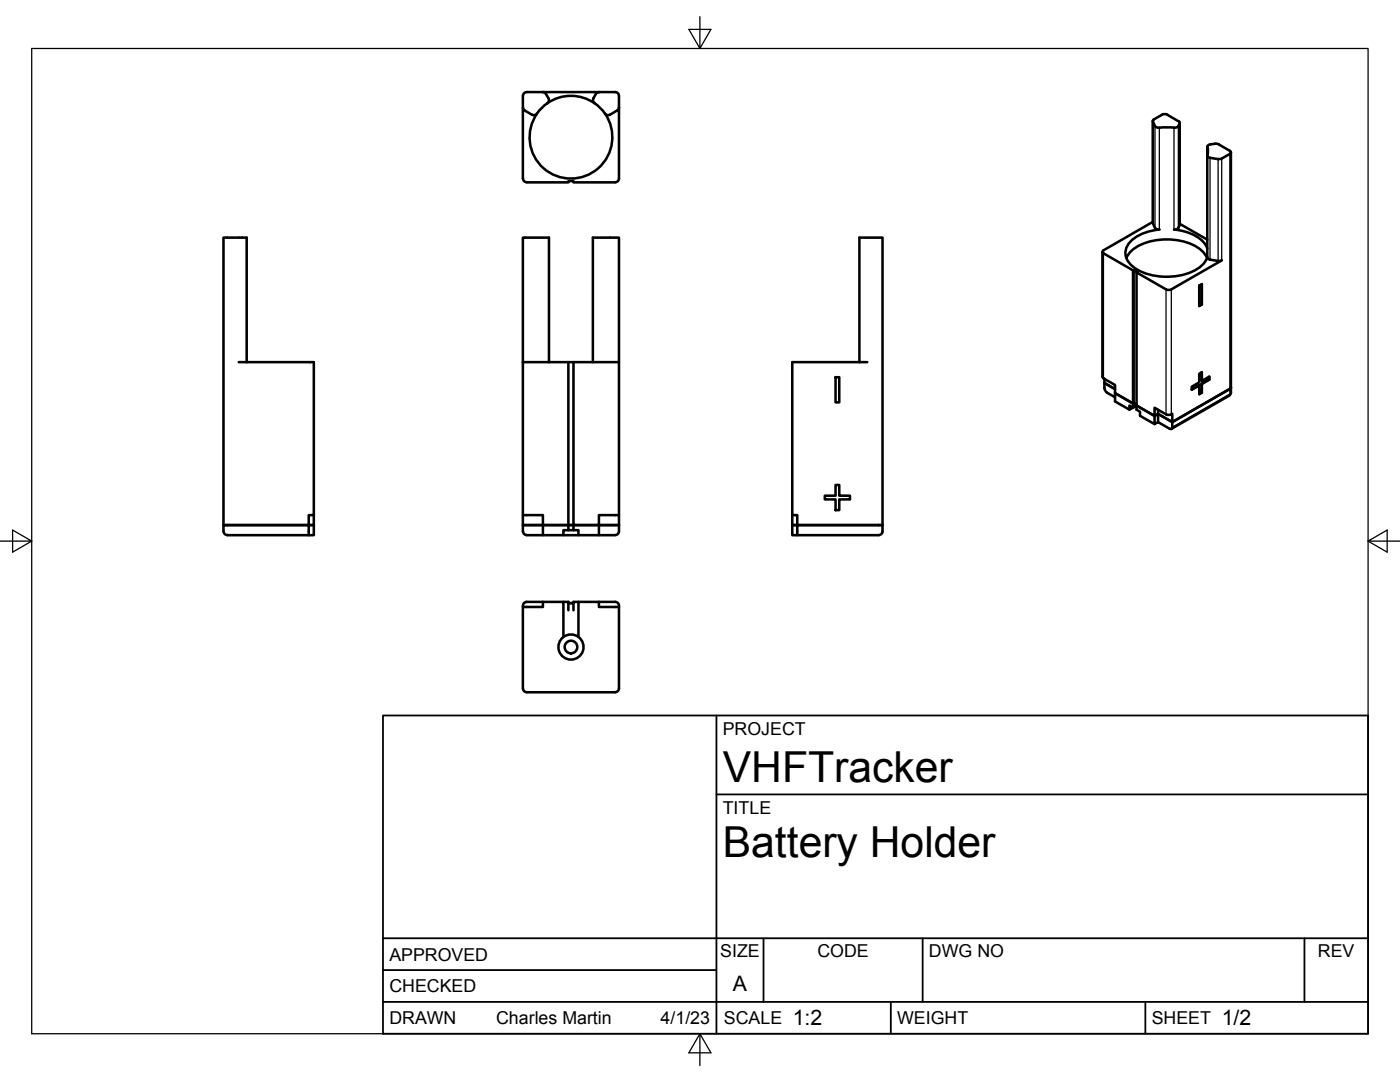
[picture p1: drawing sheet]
<svg xmlns="http://www.w3.org/2000/svg" width="279mm" height="216mm" viewBox="0 0 279 216" stroke-linecap="round" stroke-linejoin="round" font-family="sans-serif">
<!-- layer: Visible -->
<g fill="none" stroke="#000" stroke-width=".51">
<path d="M104.4 19.1v16.5a.79 .79 0 0 0 .7 .8h8.3l.1-.3h.8l.1 .3h8.4a.79 .79 0 0 0 .7-.8v-16.5M104.4 19.1a.75 .75 0 0 1 .7-.7h17.7a.75 .75 0 0 1 .7 .7M108.3 18.4h.3a2.2 2.2 0 0 1 .9 1.7l-.3 .5M118.9 18.8l-.5 .8a.75 .75 0 0 0 .3 1M119.6 18.4l-.7 .3M109.2 20.6l-1.7 1.7a.98 .98 0 0 1-1.3 .6l-1.5-.8-.3-.7M109.2 20.6a8.2 8.2 0 0 1 9.4 0M118.7 20.6l1.1 .9 .9 1.2M120.7 22.7a8.3 8.3 0 0 1-6.7 12.9 8.3 8.3 0 0 1-6.8-12.9M120.7 22.7a.75 .75 0 0 0 1 .2M123.5 21.4l-.3 .7-1.5 .8M230.1 24.2v20.3l.4 1"/>
<path d="M230.3 23.8l1.6-.9 .8-.1 2.5 1.4 .2 .4M230.3 23.8l-.2 .5 .4 .9M235.4 24.6l-.4 .7-.4 .2h-3.5l-.6-.3M235.4 24.5v20.3M240.9 29.3v22.1M241 29.3l.1 .9-.1 1 .5 .3M241.5 28.8a2.2 2.2 0 0 1 1.7 0l2.2 1.3M241.5 31.5l1.6 .3M241.5 28.8l-.3 .1-.2 .4M245.4 30.1l.2 .4-.2 .2M245.4 30.7l-1.6 .9-.7 .1M245.7 30.4v47.9"/>
<path d="M220 50.2v25l.2 .3 2.3 1.3v1.6l3.6 2.1v.8l.7-.4M224.8 51.5a7.2 7.2 0 0 1 5.8-3.5 11.3 11.3 0 0 1 9.5 2.3l.8 1.2M226.1 54v26.5h.1h-.1l-3.6-2.1v1.7l2.9 1.6 1.4-.8M226.8 54.4v26.5l3.6 2.1v-1.6l2.3 1.3 .5 .1 .6-.1M226.9 54.3l-.1 .1 5.9 3.3 .5 .2 .6-.2M226.9 54.2v.1M230.1 44.3l-10 5.8 .1 .4 5.9 3.5 .3-.1 .5 .3M230.5 45.5l.4 .2 .5 .1a8.9 8.9 0 0 0-6.2 2.9 3.2 3.2 0 0 0 1 4.6 12.3 12.3 0 0 0 13.3 0l1.1-1.3 .3-.6M235.4 44.9l-.4 .7-.7 .2a8.3 8.3 0 0 1 6.4 3.2l.2 .6M235.4 44.7l5.5 3.1M235.5 44.8l-.1 .1M239.3 57l.6-.3v4.1l-.6 .3z"/>
<path d="M239.8 56.7v4M241 51.4v.2l.5 .2M241.5 51.8l1.6 .3M243.8 52l-10 5.7M243.8 51.9l-.7 .2M47.6 72.3h15v30.5h-1v2h-16.2M49.2 72.3v-24.9h-4.6v57.4h.8M104.4 72.3v-24.9h5.2v24.9M104.4 72.3v32.5h4v2M104.4 72.3h19.1v32.5M113.4 72.3v32.5h1M114.4 72.3v32.5h5.1v-2h4"/>
<path d="M118.3 72.3v-24.9h5.2v24.9M166.8 75.3h.7v5h-.7zM171.5 72.3v-24.9h4.6v57.4h-.7M173.1 72.3h-15v30.5h1v2h16.3M220.4 75.6v.8l2.1 1.2-2.1-1.2a1.78 1.78 0 0 0 .5 1.9M220.9 78.4l1.6 .9M239.3 74.6l.6-.3v1.7l1.5-.9v.7l-1.5 .8v1.8l-.6 .3v-1.8l-1.5 .9v-.6l1.5-.9zM239.3 76.9l-1.5 .8M239.8 74.3l.1 1.7M239.9 78.4l-.6 .2M239.9 76.6l-.1 1.7M239.9 60.8l-.6 .2"/>
<path d="M241.3 75.2v.5M241.4 75.8l-1.6 .8M245.7 78.3l-.4 .7-11.5 6.6M245.7 77.3l-.3 .3M164.6 98.9h2.2v-2.1h.7v2.1h2.1v.8h-2.1v2.1h-.7v-2.1h-2.2zM226.1 81.3l-.7-.4v.8M226.2 80.4h.2M226.3 80.4l.5 .5M226.4 80.5l.4 .2M226.8 80.9v.8l.7 .4v.9l2.9 1.6 .7-.4 2.6 1.4 .3-.4v-1l11.4-6.6-11.4 6.6v-1.6l-.2 .1M226.8 80.9l3.6 2.1 .7-.4 2.9 1.6-2.9-1.6v1.6M231.1 81.8v.8l-.7 .4v1.6"/>
<path d="M44.6 104.8h17v2h-16.2a.75 .75 0 0 1-.8-.8zM62.6 102.8v2h-1h1v2h-1M104.4 102.8h4v2h5M113.4 104.8h-9v1.2a.79 .79 0 0 0 .7 .8h17.7a.75 .75 0 0 0 .7-.8v-1.2M113.4 104.8v1h1v-1M113.4 105.8h-1v1M113.5 104.8h.8M114.4 104.8h9.1M114.4 105.8h1v1M123.5 104.8h-4v2M158.1 102.8v2h1h-1v2h1M159.1 104.8h17v1.2a.79 .79 0 0 1-.7 .8h-16.3z"/>
<path d="M105.1 138.1h17.7M108.4 120.1h-3.3a.83 .83 0 0 0-.7 1M112.4 127.1v-7h-4v1h-4v16.3a.79 .79 0 0 0 .7 .7M112.4 120.1h1v1.7M113.4 120.4h1M113.5 120.2v.1M114.4 120.2v.1M115.4 127.1v-7h4.1v1h4v16.3a.75 .75 0 0 1-.7 .7M115.4 120.1h-1v1.7M119.5 120.1h3.3a.8 .8 0 0 1 .7 1"/>
<circle cx="114" cy="129.1" r="2.51"/>
<circle cx="114" cy="129.1" r="1.26"/>
</g>
<!-- layer: Visible Narrow -->
<g fill="none" stroke="#000" stroke-width=".25">
<path d="M230.1 24.3v20.3M230.5 25.2v20.3M231.4 25.5v20.3M234.3 25.5v20.3M235.2 25.2v20.3M235.4 24.6v20.3M241 29.3v1.7M241.5 31.5v20.3M243.1 31.8v20.3M243.8 31.6v20.4M245.4 30.7v47.9l-11.4 6.6M220.2 50.5v25"/>
<path d="M226.2 53.9v26.6M226.4 53.9v26.6M226.9 54.2v.1M232.7 57.7v25M233.8 57.7v25M245.7 78.3l-.4 .7"/>
</g>
<!-- layer: Border -->
<path d="M6.3 9.7h266.7v196.6h-266.7zM139.7 3.3v6.4l2.2-3.8h-4.4l2.2 3.8M0 108h6.3l-3.8-2.2v4.4l3.8-2.2M273 108l3.8 2.2v-4.4l-3.8 2.2h6.4M139.7 206.3l-2.2 3.8h4.4l-2.2-3.8v6.3" fill="none" stroke="#000" stroke-width=".25"/>
<!-- layer: Titleblock -->
<path d="M76.4 142.8h196.6v63.5h-196.6zM143 158.5h130M143 142.8v63.5M76.4 199.9h196.6M76.4 193.6h66.6M76.4 187.2h196.6M152.4 187.2v12.7M177.8 199.9v6.4M184.1 187.2v12.7M228.6 199.9v6.4M260.3 187.2v12.7" fill="none" stroke="#000" stroke-width=".36"/>
<g font-size="8.5">
<text x="144.3" y="156">VHFTracker</text>
<text x="144.3" y="171">Battery Holder</text>
</g>
<g font-size="4.3">
<text x="146.3" y="197.7">A</text>
<text x="158.2" y="204.6">1:2</text>
<text x="243.8" y="204.6">1/2</text>
</g>
<g font-size="3.5">
<text x="144.3" y="146.6">PROJECT</text>
<text x="144.3" y="162.3">TITLE</text>
<text x="77.7" y="191.7">APPROVED</text>
<text x="143.7" y="191">SIZE</text>
<text x="163.1" y="191">CODE</text>
<text x="185.4" y="191">DWG NO</text>
<text x="263" y="191">REV</text>
<text x="77.7" y="198">CHECKED</text>
<text x="77.7" y="204.4">DRAWN</text>
<text x="99" y="204.4">Charles Martin</text>
<text x="131.8" y="204.4">4/1/23</text>
<text x="144.5" y="204.4">SCALE</text>
<text x="179" y="204.4">WEIGHT</text>
<text x="229.8" y="204.4">SHEET</text>
</g>
</svg>
